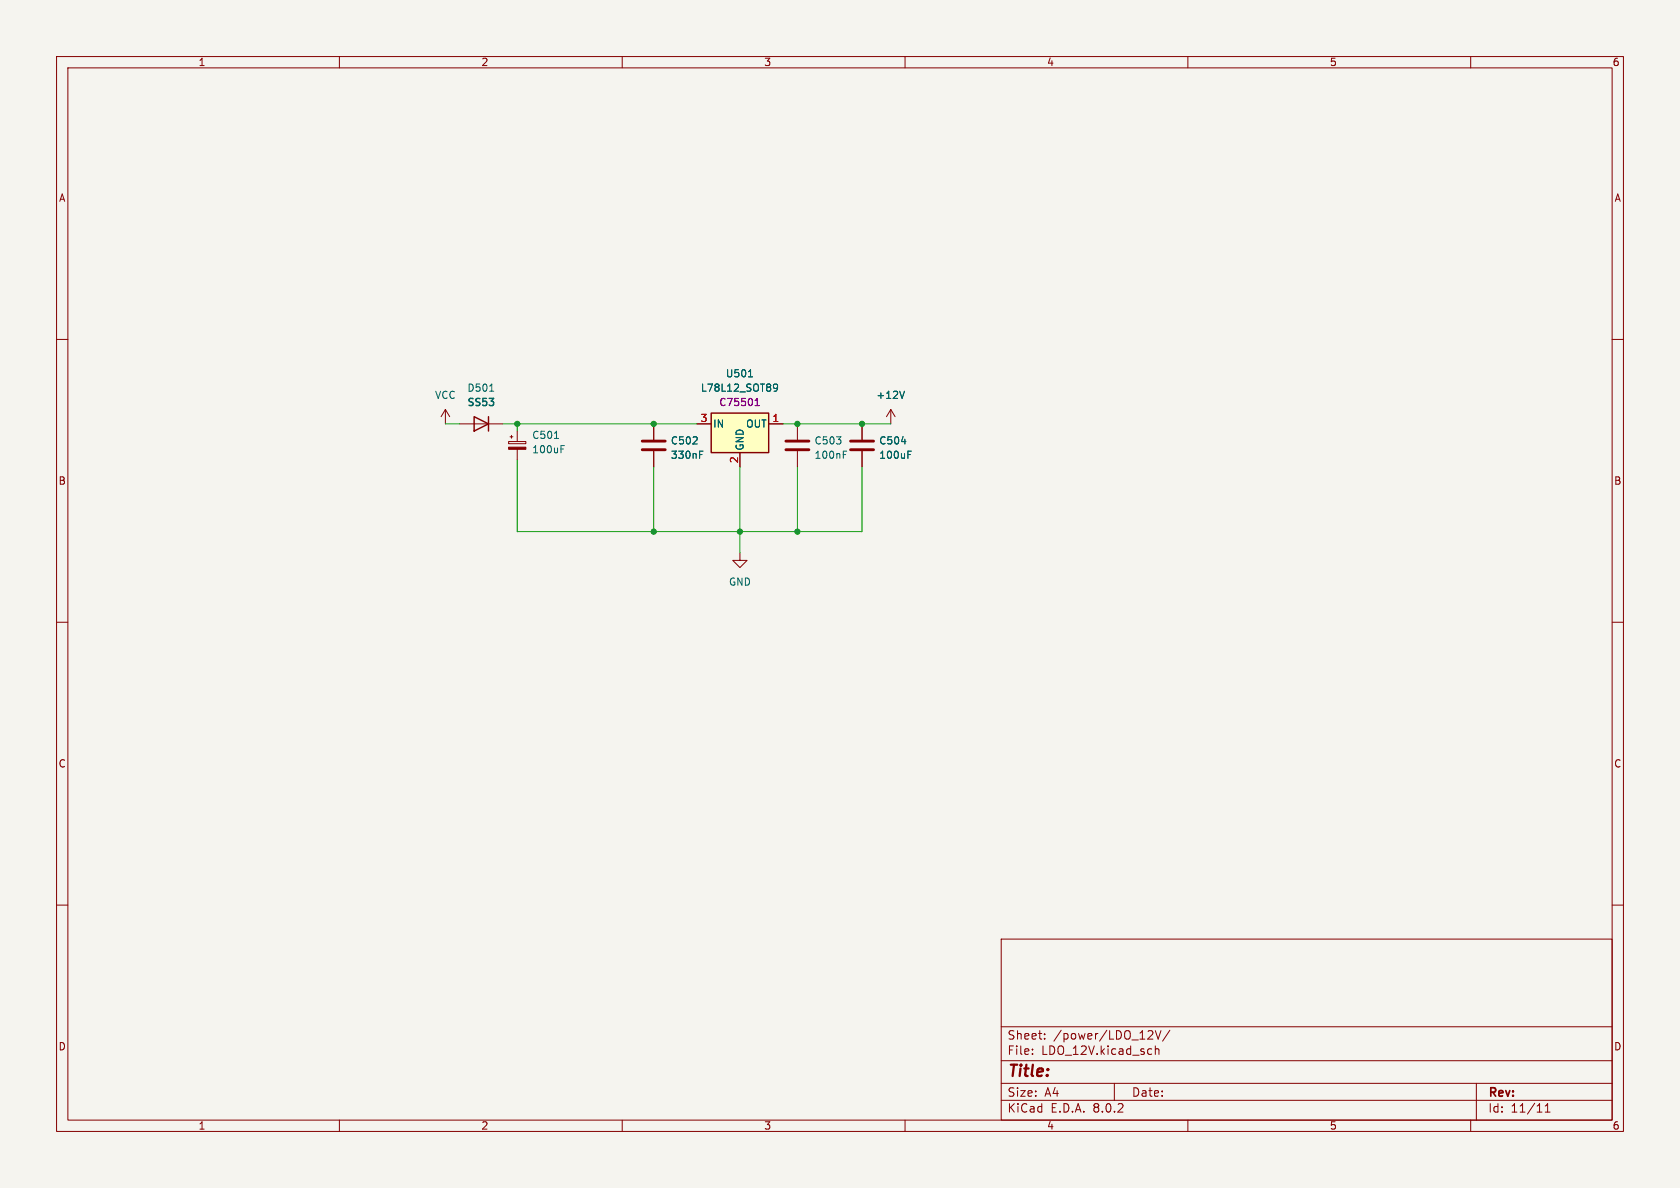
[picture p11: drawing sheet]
(kicad_sch (version 20230121) (generator eeschema)

 (paper "A4")

 (lib_symbols
  (symbol "Device:C" (pin_numbers hide) (pin_names (offset 0.254)) (in_bom yes) (on_board yes)
   (property "Reference" "C" (at 0.635 2.54 0) (effects (font (size 1.27 1.27)) (justify left)))
   (property "Value" "C" (at 0.635 -2.54 0) (effects (font (size 1.27 1.27)) (justify left)))
   (property "Footprint" "" (at 0.9652 -3.81 0) (effects (font (size 1.27 1.27)) hide))
   (property "Datasheet" "~" (at 0 0 0) (effects (font (size 1.27 1.27)) hide))
   (symbol "C_0_1"
    (polyline (pts (xy -2.032 -0.762) (xy 2.032 -0.762)) (stroke (width 0.508) (type default)) (fill (type none)))
    (polyline (pts (xy -2.032 0.762) (xy 2.032 0.762)) (stroke (width 0.508) (type default)) (fill (type none))))
   (symbol "C_1_1"
    (pin passive line (at 0 3.81 270) (length 2.794) (name "~" (effects (font (size 1.27 1.27)))) (number "1" (effects (font (size 1.27 1.27)))))
    (pin passive line (at 0 -3.81 90) (length 2.794) (name "~" (effects (font (size 1.27 1.27)))) (number "2" (effects (font (size 1.27 1.27)))))))
  (symbol "Device:C_Polarized_Small" (pin_numbers hide) (pin_names (offset 0.254) hide) (in_bom yes) (on_board yes)
   (property "Reference" "C" (at 0.254 1.778 0) (effects (font (size 1.27 1.27)) (justify left)))
   (property "Value" "C_Polarized_Small" (at 0.254 -2.032 0) (effects (font (size 1.27 1.27)) (justify left)))
   (property "Footprint" "" (at 0 0 0) (effects (font (size 1.27 1.27)) hide))
   (property "Datasheet" "~" (at 0 0 0) (effects (font (size 1.27 1.27)) hide))
   (symbol "C_Polarized_Small_0_1"
    (rectangle (start -1.524 -0.3048) (end 1.524 -0.6858) (stroke (width 0) (type default)) (fill (type outline)))
    (rectangle (start -1.524 0.6858) (end 1.524 0.3048) (stroke (width 0) (type default)) (fill (type none)))
    (polyline (pts (xy -1.27 1.524) (xy -0.762 1.524)) (stroke (width 0) (type default)) (fill (type none)))
    (polyline (pts (xy -1.016 1.27) (xy -1.016 1.778)) (stroke (width 0) (type default)) (fill (type none))))
   (symbol "C_Polarized_Small_1_1"
    (pin passive line (at 0 2.54 270) (length 1.8542) (name "~" (effects (font (size 1.27 1.27)))) (number "1" (effects (font (size 1.27 1.27)))))
    (pin passive line (at 0 -2.54 90) (length 1.8542) (name "~" (effects (font (size 1.27 1.27)))) (number "2" (effects (font (size 1.27 1.27)))))))
  (symbol "custom_kicad_lib_sk:L78L12_SOT89" (pin_names (offset 0.254)) (in_bom yes) (on_board yes)
   (property "Reference" "U" (at -3.81 3.175 0) (effects (font (size 1.27 1.27))))
   (property "Value" "L78L12_SOT89" (at -0.635 3.175 0) (effects (font (size 1.27 1.27)) (justify left)))
   (property "Footprint" "Package_TO_SOT_SMD:SOT-89-3" (at 0 5.08 0) (effects (font (size 1.27 1.27) italic) hide))
   (property "Datasheet" "http://www.st.com/content/ccc/resource/technical/document/datasheet/15/55/e5/aa/23/5b/43/fd/CD00000446.pdf/files/CD00000446.pdf/jcr:content/translations/en.CD00000446.pdf" (at 0 -1.27 0) (effects (font (size 1.27 1.27)) hide))
   (property "JLCPCB Part#" "C75501" (at 0 0 0) (effects (font (size 1.27 1.27))))
   (symbol "L78L12_SOT89_0_1"
    (rectangle (start -5.08 1.905) (end 5.08 -5.08) (stroke (width 0.254) (type default)) (fill (type background))))
   (symbol "L78L12_SOT89_1_1"
    (pin power_out line (at 7.62 0 180) (length 2.54) (name "OUT" (effects (font (size 1.27 1.27)))) (number "1" (effects (font (size 1.27 1.27)))))
    (pin power_in line (at 0 -7.62 90) (length 2.54) (name "GND" (effects (font (size 1.27 1.27)))) (number "2" (effects (font (size 1.27 1.27)))))
    (pin power_in line (at -7.62 0 0) (length 2.54) (name "IN" (effects (font (size 1.27 1.27)))) (number "3" (effects (font (size 1.27 1.27)))))))
  (symbol "custom_kicad_lib_sk:SS53" (pin_numbers hide) (pin_names (offset 1.016) hide) (in_bom yes) (on_board yes)
   (property "Reference" "D" (at 0 2.54 0) (effects (font (size 1.27 1.27))))
   (property "Value" "SS53" (at 0 -1.27 0) (effects (font (size 1.27 1.27) bold)))
   (property "Footprint" "Diode_SMD:D_SMA" (at 0 1.27 0) (effects (font (size 1.27 1.27)) hide))
   (property "Datasheet" "~" (at 0 1.27 0) (effects (font (size 1.27 1.27)) hide))
   (property "Sim.Device" "D" (at 0 1.27 0) (effects (font (size 1.27 1.27)) hide))
   (property "Sim.Pins" "1=K 2=A" (at 0 1.27 0) (effects (font (size 1.27 1.27)) hide))
   (property "JLCPCB Part#" "C8678" (at 0 1.27 0) (effects (font (size 1.27 1.27)) hide))
   (symbol "SS53_0_1"
    (polyline (pts (xy -1.27 2.54) (xy -1.27 0)) (stroke (width 0.254) (type default)) (fill (type none)))
    (polyline (pts (xy 1.27 1.27) (xy -1.27 1.27)) (stroke (width 0) (type default)) (fill (type none)))
    (polyline (pts (xy 1.27 2.54) (xy 1.27 0) (xy -1.27 1.27) (xy 1.27 2.54)) (stroke (width 0.254) (type default)) (fill (type none))))
   (symbol "SS53_1_1"
    (pin passive line (at -3.81 1.27 0) (length 2.54) (name "K" (effects (font (size 1.27 1.27)))) (number "1" (effects (font (size 1.27 1.27)))))
    (pin passive line (at 3.81 1.27 180) (length 2.54) (name "A" (effects (font (size 1.27 1.27)))) (number "2" (effects (font (size 1.27 1.27)))))))
  (symbol "power:+12V" (power) (pin_names (offset 0)) (in_bom yes) (on_board yes)
   (property "Reference" "#PWR" (at 0 -3.81 0) (effects (font (size 1.27 1.27)) hide))
   (property "Value" "+12V" (at 0 3.556 0) (effects (font (size 1.27 1.27))))
   (property "Footprint" "" (at 0 0 0) (effects (font (size 1.27 1.27)) hide))
   (property "Datasheet" "" (at 0 0 0) (effects (font (size 1.27 1.27)) hide))
   (symbol "+12V_0_1"
    (polyline (pts (xy -0.762 1.27) (xy 0 2.54)) (stroke (width 0) (type default)) (fill (type none)))
    (polyline (pts (xy 0 0) (xy 0 2.54)) (stroke (width 0) (type default)) (fill (type none)))
    (polyline (pts (xy 0 2.54) (xy 0.762 1.27)) (stroke (width 0) (type default)) (fill (type none))))
   (symbol "+12V_1_1"
    (pin power_in line (at 0 0 90) (length 0) hide (name "+12V" (effects (font (size 1.27 1.27)))) (number "1" (effects (font (size 1.27 1.27)))))))
  (symbol "power:GND" (power) (pin_names (offset 0)) (in_bom yes) (on_board yes)
   (property "Reference" "#PWR" (at 0 -6.35 0) (effects (font (size 1.27 1.27)) hide))
   (property "Value" "GND" (at 0 -3.81 0) (effects (font (size 1.27 1.27))))
   (property "Footprint" "" (at 0 0 0) (effects (font (size 1.27 1.27)) hide))
   (property "Datasheet" "" (at 0 0 0) (effects (font (size 1.27 1.27)) hide))
   (symbol "GND_0_1"
    (polyline (pts (xy 0 0) (xy 0 -1.27) (xy 1.27 -1.27) (xy 0 -2.54) (xy -1.27 -1.27) (xy 0 -1.27)) (stroke (width 0) (type default)) (fill (type none))))
   (symbol "GND_1_1"
    (pin power_in line (at 0 0 270) (length 0) hide (name "GND" (effects (font (size 1.27 1.27)))) (number "1" (effects (font (size 1.27 1.27)))))))
  (symbol "power:VCC" (power) (pin_names (offset 0)) (in_bom yes) (on_board yes)
   (property "Reference" "#PWR" (at 0 -3.81 0) (effects (font (size 1.27 1.27)) hide))
   (property "Value" "VCC" (at 0 3.81 0) (effects (font (size 1.27 1.27))))
   (property "Footprint" "" (at 0 0 0) (effects (font (size 1.27 1.27)) hide))
   (property "Datasheet" "" (at 0 0 0) (effects (font (size 1.27 1.27)) hide))
   (symbol "VCC_0_1"
    (polyline (pts (xy -0.762 1.27) (xy 0 2.54)) (stroke (width 0) (type default)) (fill (type none)))
    (polyline (pts (xy 0 0) (xy 0 2.54)) (stroke (width 0) (type default)) (fill (type none)))
    (polyline (pts (xy 0 2.54) (xy 0.762 1.27)) (stroke (width 0) (type default)) (fill (type none))))
   (symbol "VCC_1_1"
    (pin power_in line (at 0 0 90) (length 0) hide (name "VCC" (effects (font (size 1.27 1.27)))) (number "1" (effects (font (size 1.27 1.27))))))))

 (junction (at 91.44 74.93) (diameter 0) (color 0 0 0 0))
 (junction (at 115.57 74.93) (diameter 0) (color 0 0 0 0))
 (junction (at 152.4 74.93) (diameter 0) (color 0 0 0 0))
 (junction (at 140.97 74.93) (diameter 0) (color 0 0 0 0))
 (junction (at 115.57 93.98) (diameter 0) (color 0 0 0 0))
 (junction (at 130.81 93.98) (diameter 0) (color 0 0 0 0))
 (junction (at 140.97 93.98) (diameter 0) (color 0 0 0 0))

 (wire (pts (xy 115.57 82.55) (xy 115.57 93.98)) (stroke (width 0) (type default)))
 (wire (pts (xy 130.81 93.98) (xy 140.97 93.98)) (stroke (width 0) (type default)))
 (wire (pts (xy 91.44 93.98) (xy 115.57 93.98)) (stroke (width 0) (type default)))
 (wire (pts (xy 130.81 93.98) (xy 130.81 97.79)) (stroke (width 0) (type default)))
 (wire (pts (xy 140.97 74.93) (xy 152.4 74.93)) (stroke (width 0) (type default)))
 (wire (pts (xy 152.4 82.55) (xy 152.4 93.98)) (stroke (width 0) (type default)))
 (wire (pts (xy 88.9 74.93) (xy 91.44 74.93)) (stroke (width 0) (type default)))
 (wire (pts (xy 91.44 93.98) (xy 91.44 81.28)) (stroke (width 0) (type default)))
 (wire (pts (xy 138.43 74.93) (xy 140.97 74.93)) (stroke (width 0) (type default)))
 (wire (pts (xy 91.44 74.93) (xy 115.57 74.93)) (stroke (width 0) (type default)))
 (wire (pts (xy 91.44 76.2) (xy 91.44 74.93)) (stroke (width 0) (type default)))
 (wire (pts (xy 140.97 82.55) (xy 140.97 93.98)) (stroke (width 0) (type default)))
 (wire (pts (xy 115.57 93.98) (xy 130.81 93.98)) (stroke (width 0) (type default)))
 (wire (pts (xy 140.97 93.98) (xy 152.4 93.98)) (stroke (width 0) (type default)))
 (wire (pts (xy 78.74 74.93) (xy 81.28 74.93)) (stroke (width 0) (type default)))
 (wire (pts (xy 130.81 82.55) (xy 130.81 93.98)) (stroke (width 0) (type default)))
 (wire (pts (xy 152.4 74.93) (xy 157.48 74.93)) (stroke (width 0) (type default)))
 (wire (pts (xy 115.57 74.93) (xy 123.19 74.93)) (stroke (width 0) (type default)))

 (symbol (lib_id "power:+12V") (at 157.48 74.93 0) (unit 1) (in_bom yes) (on_board yes) (dnp no) (fields_autoplaced)
  (property "Reference" "#PWR011" (at 157.48 78.74 0) (effects (font (size 1.27 1.27)) hide))
  (property "Value" "+12V" (at 157.48 69.85 0) (effects (font (size 1.27 1.27))))
  (property "Footprint" "" (at 157.48 74.93 0) (effects (font (size 1.27 1.27)) hide))
  (property "Datasheet" "" (at 157.48 74.93 0) (effects (font (size 1.27 1.27)) hide)) (pin "1"))

 (symbol (lib_id "power:VCC") (at 78.74 74.93 0) (unit 1) (in_bom yes) (on_board yes) (dnp no) (fields_autoplaced)
  (property "Reference" "#PWR010" (at 78.74 78.74 0) (effects (font (size 1.27 1.27)) hide))
  (property "Value" "VCC" (at 78.74 69.85 0) (effects (font (size 1.27 1.27))))
  (property "Footprint" "" (at 78.74 74.93 0) (effects (font (size 1.27 1.27)) hide))
  (property "Datasheet" "" (at 78.74 74.93 0) (effects (font (size 1.27 1.27)) hide)) (pin "1"))

 (symbol (lib_id "custom_kicad_lib_sk:SS53") (at 85.09 73.66 180) (unit 1) (in_bom yes) (on_board yes) (dnp no) (fields_autoplaced)
  (property "Reference" "D501" (at 85.09 68.58 0) (effects (font (size 1.27 1.27))))
  (property "Value" "SS53" (at 85.09 71.12 0) (effects (font (size 1.27 1.27) bold)))
  (property "Footprint" "Diode_SMD:D_SMA" (at 85.09 74.93 0) (effects (font (size 1.27 1.27)) hide))
  (property "Datasheet" "~" (at 85.09 74.93 0) (effects (font (size 1.27 1.27)) hide))
  (property "Sim.Device" "D" (at 85.09 74.93 0) (effects (font (size 1.27 1.27)) hide))
  (property "Sim.Pins" "1=K 2=A" (at 85.09 74.93 0) (effects (font (size 1.27 1.27)) hide))
  (property "JLCPCB Part#" "C8678" (at 85.09 74.93 0) (effects (font (size 1.27 1.27)) hide)) (pin "2") (pin "1"))

 (symbol (lib_id "custom_kicad_lib_sk:L78L12_SOT89") (at 130.81 74.93 0) (unit 1) (in_bom yes) (on_board yes) (dnp no) (fields_autoplaced)
  (property "Reference" "U501" (at 130.81 66.04 0) (effects (font (size 1.27 1.27))))
  (property "Value" "L78L12_SOT89" (at 130.81 68.58 0) (effects (font (size 1.27 1.27))))
  (property "Footprint" "Package_TO_SOT_SMD:SOT-89-3" (at 130.81 69.85 0) (effects (font (size 1.27 1.27) italic) hide))
  (property "Datasheet" "http://www.st.com/content/ccc/resource/technical/document/datasheet/15/55/e5/aa/23/5b/43/fd/CD00000446.pdf/files/CD00000446.pdf/jcr:content/translations/en.CD00000446.pdf" (at 130.81 76.2 0) (effects (font (size 1.27 1.27)) hide))
  (property "JLCPCB Part#" "C75501" (at 130.81 71.12 0) (effects (font (size 1.27 1.27)))) (pin "3") (pin "2") (pin "1"))

 (symbol (lib_id "Device:C") (at 140.97 78.74 0) (unit 1) (in_bom yes) (on_board yes) (dnp no) (fields_autoplaced)
  (property "Reference" "C503" (at 143.891 77.9053 0) (effects (font (size 1.27 1.27)) (justify left)))
  (property "Value" "100nF" (at 143.891 80.4422 0) (effects (font (size 1.27 1.27)) (justify left)))
  (property "Footprint" "Capacitor_SMD:C_0603_1608Metric_Pad1.08x0.95mm_HandSolder" (at 141.9352 82.55 0) (effects (font (size 1.27 1.27)) hide))
  (property "Datasheet" "~" (at 140.97 78.74 0) (effects (font (size 1.27 1.27)) hide))
  (property "JLCPCB Part#" "C14663" (at 140.97 78.74 0) (effects (font (size 1.27 1.27)) hide)) (pin "1") (pin "2"))

 (symbol (lib_id "Device:C_Polarized_Small") (at 91.44 78.74 0) (unit 1) (in_bom yes) (on_board yes) (dnp no) (fields_autoplaced)
  (property "Reference" "C501" (at 93.98 76.9239 0) (effects (font (size 1.27 1.27)) (justify left)))
  (property "Value" "100uF" (at 93.98 79.4639 0) (effects (font (size 1.27 1.27)) (justify left)))
  (property "Footprint" "Capacitor_SMD:CP_Elec_6.3x5.9" (at 91.44 78.74 0) (effects (font (size 1.27 1.27)) hide))
  (property "Datasheet" "~" (at 91.44 78.74 0) (effects (font (size 1.27 1.27)) hide))
  (property "JLCPCB Part#" "C494840" (at 91.44 78.74 0) (effects (font (size 1.27 1.27)) hide)) (pin "2") (pin "1"))

 (symbol (lib_id "power:GND") (at 130.81 97.79 0) (unit 1) (in_bom yes) (on_board yes) (dnp no) (fields_autoplaced)
  (property "Reference" "#PWR09" (at 130.81 104.14 0) (effects (font (size 1.27 1.27)) hide))
  (property "Value" "GND" (at 130.81 102.87 0) (effects (font (size 1.27 1.27))))
  (property "Footprint" "" (at 130.81 97.79 0) (effects (font (size 1.27 1.27)) hide))
  (property "Datasheet" "" (at 130.81 97.79 0) (effects (font (size 1.27 1.27)) hide)) (pin "1"))

 (symbol (lib_id "Device:C") (at 115.57 78.74 0) (unit 1) (in_bom yes) (on_board yes) (dnp no) (fields_autoplaced)
  (property "Reference" "C502" (at 118.491 77.9053 0) (effects (font (size 1.27 1.27)) (justify left)))
  (property "Value" "330nF" (at 118.491 80.4422 0) (effects (font (size 1.27 1.27)) (justify left)))
  (property "Footprint" "Capacitor_SMD:C_0603_1608Metric_Pad1.08x0.95mm_HandSolder" (at 116.5352 82.55 0) (effects (font (size 1.27 1.27)) hide))
  (property "Datasheet" "~" (at 115.57 78.74 0) (effects (font (size 1.27 1.27)) hide))
  (property "JLCPCB Part#" "C1615" (at 115.57 78.74 0) (effects (font (size 1.27 1.27)) hide)) (pin "1") (pin "2"))

 (symbol (lib_id "Device:C") (at 152.4 78.74 0) (unit 1) (in_bom yes) (on_board yes) (dnp no) (fields_autoplaced)
  (property "Reference" "C504" (at 155.321 77.9053 0) (effects (font (size 1.27 1.27)) (justify left)))
  (property "Value" "100uF" (at 155.321 80.4422 0) (effects (font (size 1.27 1.27)) (justify left)))
  (property "Footprint" "Capacitor_SMD:C_1206_3216Metric_Pad1.33x1.80mm_HandSolder" (at 153.3652 82.55 0) (effects (font (size 1.27 1.27)) hide))
  (property "Datasheet" "~" (at 152.4 78.74 0) (effects (font (size 1.27 1.27)) hide))
  (property "JLCPCB Part#" "C15008" (at 152.4 78.74 0) (effects (font (size 1.27 1.27)) hide)) (pin "1") (pin "2")))
